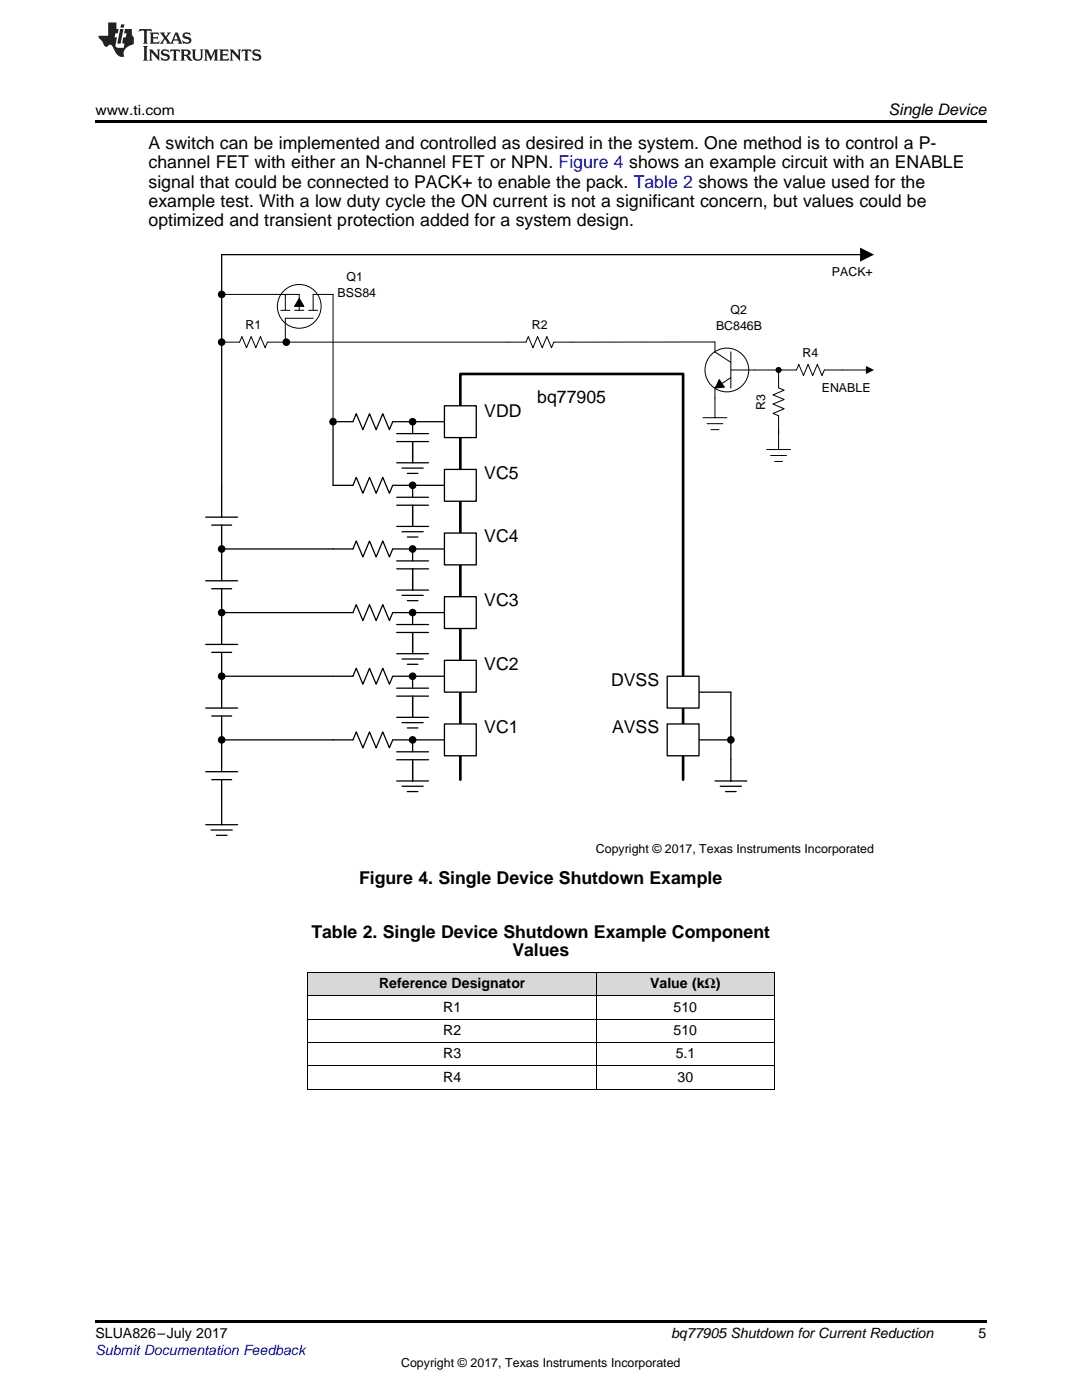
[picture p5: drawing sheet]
<svg xmlns="http://www.w3.org/2000/svg" width="216mm" height="279mm" viewBox="0 0 216 279" stroke-linecap="round" stroke-linejoin="round" font-family="sans-serif">
<g fill="#d8d8d8">
<path d="M61.4 194.1h57.7v4.7h-57.7z"/>
<path d="M119.1 194.1h35.4v4.7h-35.4z"/>
</g>
<path d="M61.4 217.4h.1zM154.4 217.4h.1zM19 263.5h177.8v.6h-177.8z" fill="#000"/>
<path d="M61.4 198.7h93.1M61.4 194.1h93.1M61.4 194.1v23.3M119 194.1v23.3M154.5 194.1v23.3M61.4 217.4h93.1M61.4 212.7h93.1M61.4 208.1h93.1M61.4 203.4h93.1" fill="none" stroke="#000" stroke-width=".2"/>
<path d="M91.9 155.6v-81h44.4v81" fill="none" stroke="#000" stroke-width=".53"/>
<path d="M82.3 84.2h6.4M82.3 96.9h6.4M82.3 109.6h6.4M82.3 122.3h6.4" fill="none" stroke="#000" stroke-width=".25"/>
<path d="M88.7 81h6.3v6.3h-6.3z" fill-rule="evenodd" fill="#fff"/>
<path d="M88.7 81h6.3v6.3h-6.3z" fill="none" stroke="#000" stroke-width=".26"/>
<path d="M88.7 93.7h6.3v6.3h-6.3z" fill-rule="evenodd" fill="#fff"/>
<path d="M88.7 93.7h6.3v6.3h-6.3z" fill="none" stroke="#000" stroke-width=".26"/>
<path d="M88.7 106.4h6.3v6.3h-6.3z" fill-rule="evenodd" fill="#fff"/>
<path d="M88.7 106.4h6.3v6.3h-6.3z" fill="none" stroke="#000" stroke-width=".26"/>
<path d="M88.7 119.1h6.3v6.3h-6.3z" fill-rule="evenodd" fill="#fff"/>
<path d="M88.7 119.1h6.3v6.3h-6.3z" fill="none" stroke="#000" stroke-width=".26"/>
<path d="M139.5 138.1h6.3M139.5 147.7h6.3" fill="none" stroke="#000" stroke-width=".25"/>
<path d="M133.1 135h6.4v6.3h-6.4z" fill-rule="evenodd" fill="#fff"/>
<path d="M133.1 135h6.4v6.3h-6.4z" fill="none" stroke="#000" stroke-width=".26"/>
<path d="M133.1 144.5h6.4v6.3h-6.4z" fill-rule="evenodd" fill="#fff"/>
<path d="M133.1 144.5h6.4v6.3h-6.4z" fill="none" stroke="#000" stroke-width=".26"/>
<path d="M82.3 135h6.4M82.3 147.7h6.4" fill="none" stroke="#000" stroke-width=".25"/>
<path d="M88.7 131.8h6.3v6.3h-6.3z" fill-rule="evenodd" fill="#fff"/>
<path d="M88.7 131.8h6.3v6.3h-6.3z" fill="none" stroke="#000" stroke-width=".26"/>
<path d="M88.7 144.5h6.3v6.3h-6.3z" fill-rule="evenodd" fill="#fff"/>
<g fill="none" stroke="#000" stroke-width=".26">
<path d="M44.2 96.9v6.3M41.1 115.9h6.3M41.1 103.2h6.3M42.2 117.5h4M42.2 104.8h4M44.2 104.8v11.1M44.2 117.5v11.1M41.1 128.6h6.3M42.2 130.2h4M44.2 130.2v11.1M41.1 154h6.3M41.1 141.3h6.3"/>
<path d="M42.2 155.6h4M42.2 142.9h4M44.2 142.9v11.1M44.2 155.6v4.8M88.7 144.5h6.3v6.3h-6.3z"/>
</g>
<g fill="none" stroke="#000" stroke-width=".25">
<path d="M172 50.8h-127.8v46.1M79.2 99.2h6.3M79.2 88.1h6.3M79.2 86.5h6.3M79.2 92.4h6.3M80.2 93.4h4.2M81.3 94.5h2.1M82.3 86.5v-2.3h-3.9l-.7 1.5-1.3-3.1-1.3 3.1-1.4-3.1-1.3 3.1-1.3-3.1-.7 1.6h-3.9v12.7h3.9l.7-1.6 1.3 3.1 1.3-3.1 1.4 3.1 1.3-3.1 1.3 3.1 .7-1.5h3.9v2.3M82.3 88.1v4.3M44.2 109.6h26.2l.7-1.6 1.3 3.1 1.3-3.1 1.4 3.1 1.3-3.1 1.3 3.1 .7-1.5h3.9v2.3M79.2 100.8h6.3M79.2 105.1h6.3"/>
<path d="M79.2 113.5h6.3M79.2 111.9h6.3M79.2 117.8h6.3M80.2 106.1h4.2M80.2 118.8h4.2M81.3 107.2h2.1M81.3 119.9h2.1M82.3 100.8v4.3M82.3 113.5v4.3M44.2 122.3h26.2l.7-1.6 1.3 3.1 1.3-3.1 1.4 3.1 1.3-3.1 1.3 3.1 .7-1.5h3.9v2.3M44.2 135h26.2l.7-1.6 1.3 3.1 1.3-3.1 1.4 3.1 1.3-3.1 1.3 3.1 .7-1.5h3.9v2.3M79.2 126.2h6.3"/>
<path d="M79.2 124.6h6.3M79.2 130.5h6.3M79.2 138.9h6.3M79.2 137.3h6.3M80.2 131.5h4.2M81.3 132.6h2.1M82.3 126.2v4.3M82.3 138.9v4.3M145.8 138.1v17.8M44.2 147.7h26.2l.7-1.6 1.3 3.1 1.3-3.1 1.4 3.1 1.3-3.1 1.3 3.1 .7-1.5h3.9v2.3M79.2 155.9h6.3M79.2 143.2h6.3"/>
<path d="M79.2 151.6h6.3M79.2 150h6.3M80.2 156.9h4.2M80.2 144.2h4.2M81.3 158h2.1M81.3 145.3h2.1M82.3 151.6v4.3M142.7 155.9h6.3M143.7 156.9h4.2M144.8 158h2.1M41.1 164.6h6.3M42.1 165.6h4.2"/>
<path d="M43.2 166.7h2.1M44.2 160.4v4.2"/>
<circle cx="44.2" cy="58.8" r=".63"/>
<circle cx="44.2" cy="68.3" r=".63"/>
<circle cx="57.1" cy="68.3" r=".64"/>
<circle cx="66.5" cy="84.2" r=".63"/>
<circle cx="82.3" cy="84.2" r=".63"/>
<circle cx="82.3" cy="96.9" r=".63"/>
<circle cx="44.2" cy="109.6" r=".63"/>
<circle cx="82.3" cy="109.6" r=".63"/>
<circle cx="44.2" cy="135" r=".63"/>
<circle cx="44.2" cy="122.3" r=".63"/>
<circle cx="82.3" cy="135" r=".63"/>
<circle cx="82.3" cy="122.3" r=".63"/>
<circle cx="44.2" cy="147.7" r=".63"/>
<circle cx="82.3" cy="147.7" r=".63"/>
<circle cx="145.8" cy="147.7" r=".64"/>
</g>
<g fill="#000">
<path d="M171.6 49.4l2.8 1.4-2.8 1.4zM59.7 59.6l.9 1.5h-1.8zM143.5 75.8l1 1.5-1.8 .1zM172.8 73l1.6 .8-1.6 .9z"/>
<circle cx="44.2" cy="58.8" r=".63"/>
<circle cx="44.2" cy="68.3" r=".63"/>
<circle cx="57.1" cy="68.3" r=".64"/>
<circle cx="155.4" cy="73.8" r=".61"/>
<circle cx="66.5" cy="84.2" r=".63"/>
<circle cx="82.3" cy="84.2" r=".63"/>
<circle cx="82.3" cy="96.9" r=".63"/>
<circle cx="44.2" cy="109.6" r=".63"/>
<circle cx="82.3" cy="109.6" r=".63"/>
<circle cx="44.2" cy="135" r=".63"/>
<circle cx="44.2" cy="122.3" r=".63"/>
<circle cx="82.3" cy="135" r=".63"/>
<circle cx="82.3" cy="122.3" r=".63"/>
<circle cx="44.2" cy="147.7" r=".63"/>
<circle cx="82.3" cy="147.7" r=".63"/>
<circle cx="145.8" cy="147.7" r=".64"/>
</g>
<g fill="none" stroke="#000" stroke-width=".2">
<path d="M44.2 58.8h15.5v3.1M56.9 58.8v3.1M59.7 59.6l.9 1.5h-1.8zM44.2 68.3h3.6l.5-1.1 .9 2.2 .9-2.2 .9 2.2 1-2.2 .9 2.2 .5-1.1h51.6l.4-1.1 .9 2.2 1-2.2 .9 2.2 .9-2.2 .9 2.2 .5-1.1h32.2v1.9l3.1 2.1M56 61.9h1.8M58.8 61.9h1.8M61.6 61.9h1.8M62.5 61.9v-3.1h4v25.4M62.5 63.5h-5.6v4.8M143.5 75.8l1 1.5-1.8 .1zM145.8 73.8h13.1l.5-1.1 .9 2.3 .9-2.3 1 2.3 .9-2.3 .9 2.3 .5-1.2h8.5M145.8 75.4l-3.1 2v6"/>
<path d="M145.8 70.2v7.3M155.4 73.8v3.6l1.1 .5-2.3 .9 2.3 .9-2.3 1 2.3 .9-2.3 .9 1.2 .5v6.7M140.3 83.4h4.7M141.1 84.6h3.1M141.9 85.7h1.6M153 89.7h4.7M153.8 90.9h3.1M154.6 92.1h1.6"/>
<circle cx="59.7" cy="61.1" r="4.4"/>
<circle cx="145" cy="73.8" r="4.4"/>
</g>
<path d="M19 24h177.8v.6h-177.8z" fill="#000"/>
<g fill="#231f20">
<path d="M27.8 5.8l-.1 .6 .5-.3h.5l.1 .2v2.1l-.3 .3h1l-.2-.3v-2.1v-.2h.6l.4 .3-.1-.6zM29.9 6.5l.2 .4v1.5l-.2 .3h1.8l.1-.5a1.04 1.04 0 0 1-1.2 .1v-.6h.5l.4 .2v-.7l-.4 .2h-.5v-.6h.8l.3 .2-.1-.5zM31.9 6.5l.9 1.1-1 1.1h.9l-.2-.2 .4-.7 .5 .7-.2 .2h1.5l-.2-.2 .1-.4h.9l.2 .4-.2 .2h.9l-.2-.3-.7-1.9h-.5l-.9 2.1-.8-1.1 .8-1h-.8l.2 .3-.4 .5-.4-.6 .2-.2zM35.1 6.9l.4 .9h-.8zM36.6 6.6a.63 .63 0 0 0-.2 .7 .63 .63 0 0 0 .6 .4l.6 .2 .2 .2a.75 .75 0 0 1-.8 .4 .75 .75 0 0 1-.6-.5l.1 .7 .2-.1a1.11 1.11 0 0 0 1.5-.5 1.13 1.13 0 0 0-1.3-.9v-.3a1.04 1.04 0 0 1 1.1 .2l-.1-.6-.2 .1-.5-.1zM28.5 9.2l.3 .3v2.2l-.3 .4h1l-.2-.4v-2.2l.2-.3zM29.7 9.9l.2 .3v1.5l-.2 .4h.7l-.2-.4v-1.3l1.6 1.7v-1.9l.2-.3h-.7l.2 .3v.9l-1.1-1.2zM32.3 10a.62 .62 0 0 0-.2 .7 .62 .62 0 0 0 .6 .4l.6 .2 .2 .2a.76 .76 0 0 1-.8 .4 .76 .76 0 0 1-.6-.5l.1 .7 .2-.1a1.11 1.11 0 0 0 1.5-.6 1.13 1.13 0 0 0-1.3-.8v-.3a1.04 1.04 0 0 1 1.1 .1l-.1-.5-.2 .1-.5-.2zM34 9.9l-.1 .6a.61 .61 0 0 1 .7-.3l.1 1.5-.3 .4h1l-.3-.4 .1-1.5a.63 .63 0 0 1 .7 .3l-.1-.6zM36 9.9l.2 .3v1.5l-.2 .4h.9l-.2-.2v-.7l.6 .2a.76 .76 0 0 0 1.1 .6l-1-.9a.58 .58 0 0 0 .6-.6 .58 .58 0 0 0-.5-.6zM36.7 10.2l.1-.1a.45 .45 0 0 1 .6 .1 .45 .45 0 0 1 .1 .5l-.8 .2zM38.2 9.9l.2 .2a2.17 2.17 0 0 0 .4 1.9 .99 .99 0 0 0 1.6-.7v-1.1l.2-.3h-.7l.1 .2a1.92 1.92 0 0 1-.1 1.7 .6 .6 0 0 1-1-.5v-1.1l.2-.3zM40.7 9.9l.2 .3v1.5l-.2 .4h.7l-.2-.4v-1.4l.8 1.8 .9-1.8v1.4l-.2 .4h.9l-.3-.4v-1.5l.3-.3h-.8l-.6 1.4-.7-1.4zM43.7 9.9l.3 .3v1.5l-.3 .4h1.9l.1-.6a1.04 1.04 0 0 1-1.3 .2v-.6h.6l.4 .1v-.6l-.4 .2h-.6l.1-.6h.7l.4 .2-.1-.5zM45.8 9.9l.2 .3v1.5l-.2 .4h.8l-.3-.4v-1.3l1.6 1.7v-1.9l.2-.3h-.7l.2 .3v.9l-1.1-1.2zM48.3 9.9l-.1 .6a.61 .61 0 0 1 .7-.3v1.5l-.2 .4h.9l-.2-.4v-1.5a.63 .63 0 0 1 .8 .3l-.1-.6zM50.6 10a.62 .62 0 0 0-.2 .7 .62 .62 0 0 0 .6 .4l.6 .2 .1 .2a.76 .76 0 0 1-.7 .4 .76 .76 0 0 1-.6-.5l.1 .7 .1-.1a1.11 1.11 0 0 0 1.5-.6 1.13 1.13 0 0 0-1.2-.8l-.1-.3a1.04 1.04 0 0 1 1.2 .1l-.2-.5-.1 .1-.5-.2z"/>
<path d="M21.6 4.5v2.6h-2l.1 .4 .8 .9a.91 .91 0 0 0 .9 .9 .56 .56 0 0 1 .5-.4 .56 .56 0 0 1 .5 .3l.4 .8a1.53 1.53 0 0 0 2 1.3 1.54 1.54 0 0 1 1-2.1l.9-.4-.1-1.4a1.52 1.52 0 0 1-.3-1.6h-1.4l-.1 .9h.5l-.2 .8h-.5l-.2 .9v.2l.4 .1-.1 .9a1.93 1.93 0 0 1-1.6-.3l.2-1.8h-.4l.1-.8h.5l.2-.9h-.5v-1.3zM24 5.8l-.6 2.9h.7l.5-2.9zM24.2 4.9l-.2 .6h.7l.1-.6z"/>
</g>
<g font-size="3.5">
<text x="29.6" y="29.7">A switch can be implemented and controlled as desired in the system. One method is to control a P-</text>
<text x="29.6" y="33.5">channel FET with either an N-channel FET or NPN. Figure 4 shows an example circuit with an ENABLE</text>
<text x="29.6" y="37.4">signal that could be connected to PACK+ to enable the pack. Table 2 shows the value used for the</text>
<text x="29.6" y="41.3">example test. With a low duty cycle the ON current is not a significant concern, but values could be</text>
<text x="29.6" y="45.2">optimized and transient protection added for a system design.</text>
<text x="96.6" y="83.2">VDD</text>
<text x="107.2" y="80.5">bq77905</text>
<text x="96.6" y="95.5">VC5</text>
<text x="96.6" y="108.2">VC4</text>
<text x="96.6" y="120.9">VC3</text>
<text x="96.6" y="133.6">VC2</text>
<text x="121.9" y="136.8">DVSS</text>
<text x="96.6" y="146.3">VC1</text>
<text x="122.1" y="146.3">AVSS</text>
<text x="71.6" y="176.4">Figure 4. Single Device Shutdown Example</text>
<text x="62.1" y="187.3">Table 2. Single Device Shutdown Example Component</text>
<text x="102.2" y="190.8">Values</text>
</g>
<text font-size="3.2" x="177.3" y="23">Single Device</text>
<g font-size="2.8">
<text x="19" y="23">www.ti.com</text>
<text x="75.6" y="197.2">Reference Designator</text>
<text x="129.7" y="197.2">Value (kΩ)</text>
<text x="88.4" y="201.9">R1</text>
<text x="134.4" y="201.9">510</text>
<text x="88.4" y="206.6">R2</text>
<text x="134.4" y="206.6">510</text>
<text x="88.4" y="211.2">R3</text>
<text x="88.4" y="215.9">R4</text>
<text x="134.8" y="211.2">5.1</text>
<text x="135.2" y="215.9">30</text>
<text x="19" y="267.1">SLUA826–July 2017</text>
<text x="133.9" y="267.1">bq77905 Shutdown for Current Reduction</text>
<text x="195.3" y="267">5</text>
</g>
<text font-size="2.8" fill="#00f" x="19" y="270.4">Submit Documentation Feedback</text>
<g font-size="2.5">
<text x="67.4" y="59.3">BSS84</text>
<text x="69.1" y="56.1">Q1</text>
<text x="166" y="55">PACK+</text>
<text x="49" y="65.6">R1</text>
<text x="106.2" y="65.6">R2</text>
<text x="142.9" y="65.8">BC846B</text>
<text x="145.8" y="62.7">Q2</text>
<text x="160.1" y="71.2">R4</text>
<text x="152.7" y="81.8" transform="rotate(-90 152.7 81.8)">R3</text>
<text x="164" y="78.3">ENABLE</text>
<text x="118.9" y="170.2">Copyright © 2017, Texas Instruments Incorporated</text>
<text x="80" y="272.7">Copyright © 2017, Texas Instruments Incorporated</text>
</g>
</svg>
